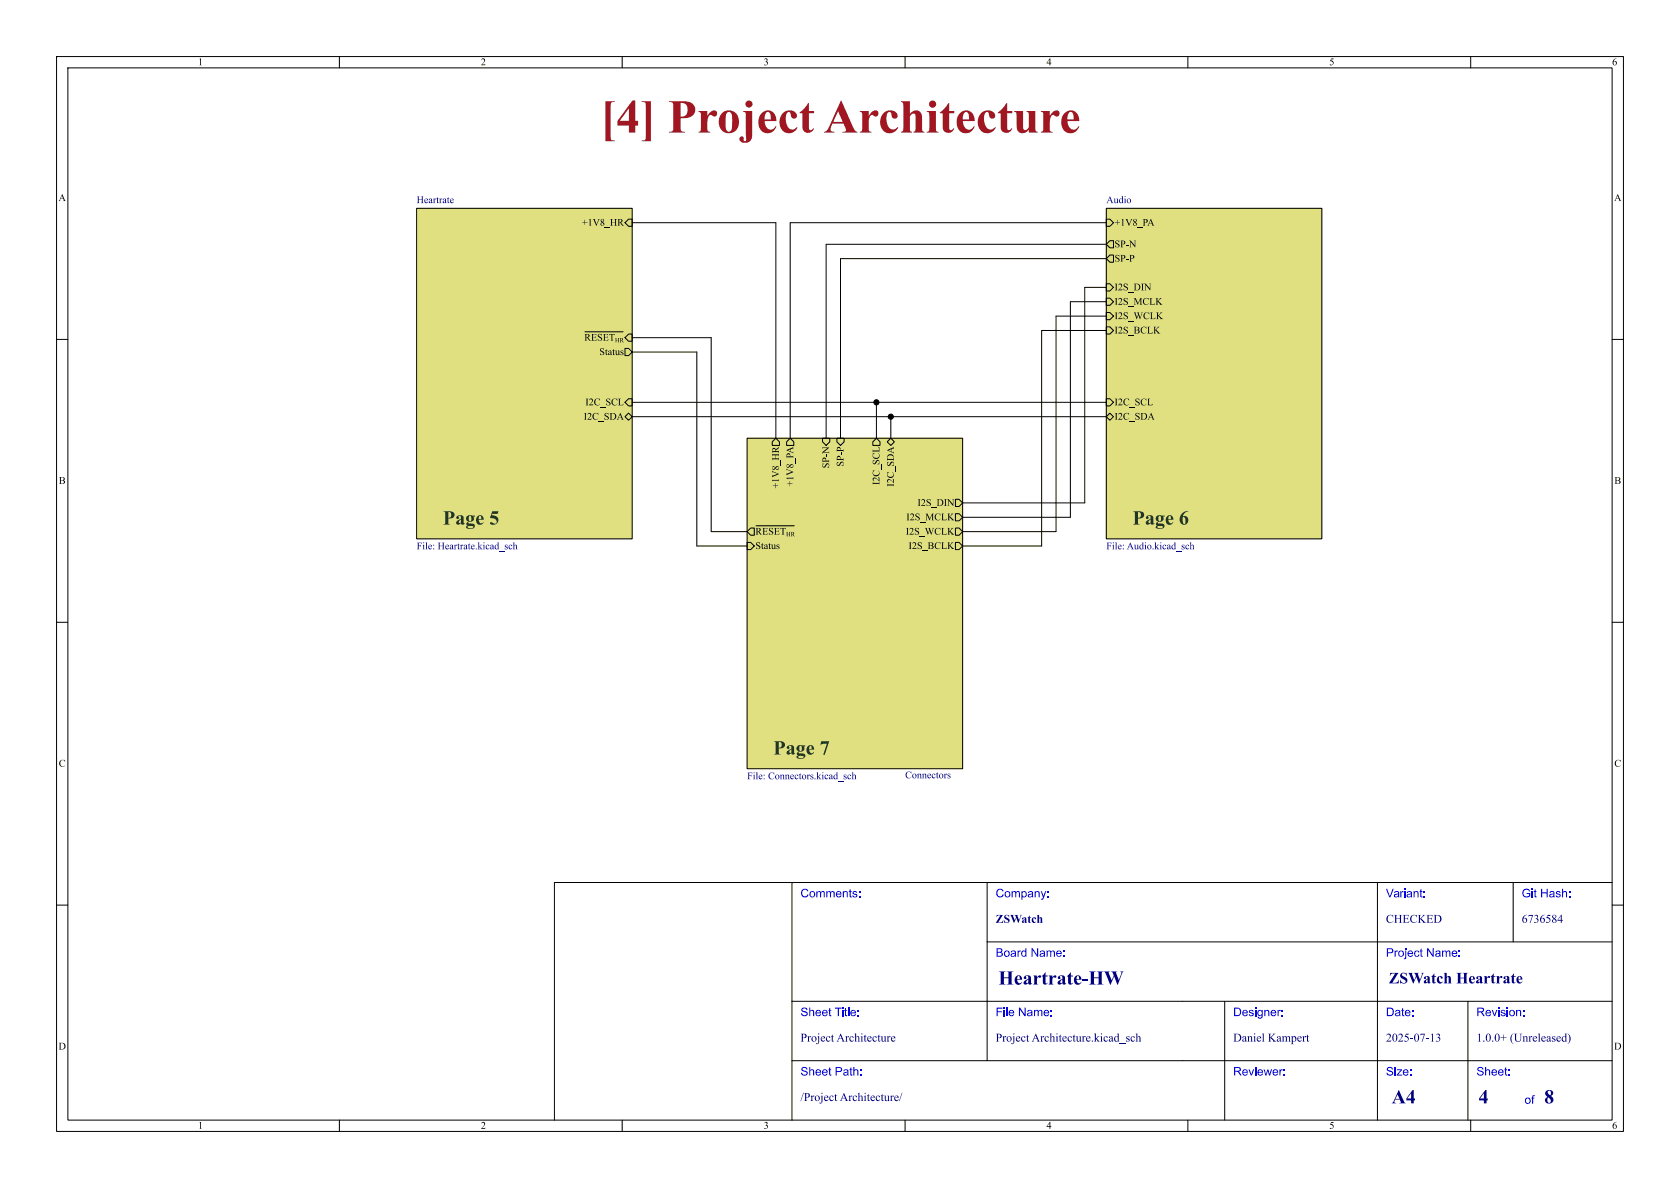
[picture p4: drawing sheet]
<svg xmlns="http://www.w3.org/2000/svg" width="297mm" height="210mm" viewBox="0 0 297 210" stroke-linecap="round" stroke-linejoin="round" font-family="sans-serif">
<g fill="none" stroke="#000" stroke-width=".18">
<path d="M10 10h277v190h-277zM12 12h273v186h-273zM60 10v2M110 10v2M160 10v2M210 10v2M260 10v2M73.7 36.8h38.1v58.5h-38.1zM110.5 39.4l.6-.7h.7v1.3h-.7zM103.4 58.7h6.8M10 60h2M110.5 73.7l.6-.7 .7 .7-.7 .6z"/>
<path d="M110.5 61.6h.6l.7 .6-.7 .7h-.6zM111.1 70.5h.7v1.3h-.7l-.6-.7zM285 60h2M10 110h2M285 110h2M140 156v42M174.5 156v31.5M243.5 156v42M267.5 156v10.5M285 156h-187v42M10 160h2M140 177h145"/>
<path d="M174.5 166.5h110.5M216.5 177v21M259.5 177v21M285 160h2M60 198v2M110 198v2M140 187.5h145M160 198v2M210 198v2M260 198v2"/>
</g>
<g fill="#e0e080" stroke="#e0e080" stroke-width=".18">
<path d="M73.7 36.8h38.1v58.5h-38.1z"/>
<path d="M195.6 36.8h38.1v58.5h-38.1z"/>
<path d="M132.1 77.5h38.1v58.4h-38.1z"/>
</g>
<g fill="#000084">
<path d="M75.2 96l.3-.1v1.1l.1 .1h-.4l.1-.1v-.8z"/>
<path d="M84.4 96l.3-.1v.8l.3-.3-.1-.1h.4l-.5 .3 .5 .5h-.4l-.2-.4v.3l.1 .1h-.4l.2-.2v-.9z"/>
<path d="M87.9 96l.2-.1v1.1h.2l-.3 .1v-.1l-.4 .1-.2-.3v-.1h.2l.1 .3h.3l-.1-.6h-.2l-.1 .3h-.2l.3-.4 .3 .1v-.4z"/>
<path d="M90.6 96l.3-.1v.6l.2-.2 .2 .1 .2 .7h-.4l.1-.2v-.4l-.1-.1-.2 .1v.5l.2 .1h-.4l.1-.1v-.8z"/>
<circle cx="74.9" cy="96" r=".09"/>
<circle cx="85.6" cy="96" r=".09"/>
</g>
<path d="M195.6 36.8h38.1v58.5h-38.1zM195.6 38.7h.6l.6 .7-.6 .6h-.6zM195.6 52.7h.6l.6 .6-.6 .7h-.6zM195.6 45.7l.6-.6h.6v1.3h-.6zM195.6 50.2h.6l.6 .6-.6 .6h-.6zM195.6 55.2h.6l.6 .7-.6 .6h-.6zM195.6 57.8h.6l.6 .6-.6 .7h-.6zM196.2 42.5h.6v1.3h-.6l-.6-.6zM195.6 70.5h.6l.6 .6-.6 .7h-.6zM195.6 73.7l.6-.7 .6 .7-.6 .6z" fill="none" stroke="#000" stroke-width=".18"/>
<g fill="#000084">
<path d="M197.1 96l.3-.1v1.1l.1 .1h-.4l.1-.1v-.8z"/>
<path d="M199.8 95.9l.6 1.2h-.4l.1-.1-.1-.3h-.5l-.1 .3 .2 .1h-.4l.3-.5h.5l-.2-.4-.3 .4z"/>
<path d="M201.8 96l.3-.1v1.1h.1l-.2 .1v-.1l-.4 .1-.2-.3v-.1h.2l.1 .3h.3l-.1-.6h-.2l-.1 .3h-.2l.2-.4 .4 .1v-.4z"/>
<path d="M204.1 96l.3-.1v.8l.2-.3v-.1h.3l-.4 .3 .5 .5h-.4l-.2-.4v.3l.1 .1h-.4l.1-.2v-.9z"/>
<path d="M207.5 96l.3-.1v1.1h.1l-.2 .1-.1-.1-.3 .1-.2-.3v-.1h.1l.2 .3h.2l-.1-.6h-.1l-.2 .3h-.1l.2-.4 .3 .1v-.4z"/>
<path d="M210.3 96l.3-.1v.6l.2-.2 .2 .1 .2 .7h-.4l.1-.2v-.4l-.1-.1-.2 .1v.5l.1 .1h-.4l.1-.1v-.8z"/>
<circle cx="196.8" cy="96" r=".09"/>
<circle cx="202.5" cy="96" r=".09"/>
<circle cx="205.2" cy="96" r=".09"/>
</g>
<g fill="none" stroke="#000" stroke-width=".18">
<path d="M132.1 77.5h38.1v58.4h-38.1zM137.2 77.5l.6 .6v.6h-1.3v-.6zM139.7 77.5l.6 .6v.6h-1.2v-.6zM145.4 77.5h1.3v.6l-.7 .6-.6-.6zM148 77.5h1.2v.6l-.6 .6-.6-.6zM154.9 77.5l.7 .6v.6h-1.3v-.6zM157.5 77.5l.6 .6-.6 .6-.7-.6zM132.1 95.9h.6l.6 .6-.6 .7h-.6zM132.7 93.3h.6v1.3h-.6l-.6-.6zM133.7 92.9h6.7M168.9 95.9h.6l.7 .6-.7 .7h-.6zM168.9 93.3h.6l.7 .7-.7 .6h-.6z"/>
<path d="M168.9 90.8h.6l.7 .6-.7 .7h-.6zM168.9 88.3h.6l.7 .6-.7 .6h-.6z"/>
</g>
<path d="M133.6 93.3l.8 .2 .1 .3-.3 .1 .5 .6h-.3l-.4-.5h-.1v.4l.2 .1h-.5l.1-.1v-1h.2v.5a.27 .27 0 0 0 .4-.2 .27 .27 0 0 0-.4-.3zM134.8 93.3h.9v.3l-.2-.2h-.4v.5l.4-.1 .1-.1v.4l-.1-.2h-.4v.5a.43 .43 0 0 0 .6-.2v.3h-.9l.1-.2v-.8zM136 93.4l.6-.1v.4a.25 .25 0 0 0-.2-.3 .25 .25 0 0 0-.3 .3l.1 .1a.41 .41 0 0 1 .5 .2 .41 .41 0 0 1-.2 .5h-.6l.1-.4a.28 .28 0 0 0 .2 .4 .28 .28 0 0 0 .3-.4h-.1a.43 .43 0 0 1-.4-.2 .43 .43 0 0 1 0-.5zM136.8 93.3h.9l.1 .3-.2-.2h-.4v.5l.3-.1 .1-.1v.4l-.1-.2h-.3v.5a.43 .43 0 0 0 .6-.2l-.1 .3h-.9l.2-.2v-.8zM138 93.3h.9v.3l-.1-.2h-.3v1l.2 .1h-.5l.1-.1v-1h-.2l-.2 .2zM139 94h.3l-.1 .4h.4l-.2-.4h.4l-.1 .2v.5l.1 .1h-.4l.2-.4h-.4l.1 .4h-.3l.1-.1v-.6zM139.8 94l.6 .1v.2l-.2 .1 .4 .4h-.2l-.3-.4-.1 .3 .1 .1h-.3l.1-.1v-.6h.1v.3a.21 .21 0 0 0 .3-.3 .2 .2 0 0 0-.4 0z" fill="#000"/>
<g fill="#000084">
<path d="M133.6 136.6l.3-.1v1.1l.1 .1h-.4l.1-.1v-.8z"/>
<path d="M144.3 136.6l.3-.1v.8l.3-.3-.1-.1h.4l-.4 .4 .4 .4h-.4l-.2-.4v.4h.1h-.4l.2-.1v-.9z"/>
<path d="M147.8 136.6l.2-.1v1.1l.2 .1-.3 .1v-.1h-.4l-.2-.2v-.2h.2l.1 .3h.3l-.1-.6h-.2l-.1 .3h-.2l.3-.3h.3v-.4z"/>
<path d="M150.5 136.6l.3-.1v.6l.2-.2 .2 .1 .2 .7h-.4l.2-.1-.1-.5-.1-.1-.2 .1v.6h.2h-.4l.1-.1v-.8z"/>
<circle cx="133.3" cy="136.6" r=".09"/>
<circle cx="145.5" cy="136.6" r=".09"/>
</g>
<g fill="none" stroke="#000" stroke-width=".18">
<path d="M111.8 39.4h25.4v38.1M195.6 39.4h-55.9v38.1M111.8 59.7h13.9v34.3h6.4M195.6 43.2h-49.6v34.3M195.6 50.8h-3.8v38.1h-21.6M195.6 55.9h-8.9v38.1h-16.5M195.6 53.3h-6.4v38.1h-19M195.6 58.4h-11.5v38.1h-13.9M195.6 45.7h-47v31.8M111.8 71.1h83.8M111.8 73.7h83.8M111.8 62.2h11.4v34.3h8.9"/>
<path d="M154.9 71.1v6.4M157.5 73.7v3.8"/>
</g>
<g fill="#000" stroke="#000" stroke-width=".18">
<circle cx="154.9" cy="71.1" r=".46"/>
<circle cx="157.5" cy="73.7" r=".46"/>
</g>
<text font-size="8.4" fill="#a21622" x="106.2" y="25.6">[4] ProjectArchitecture</text>
<g font-size="3.5" fill="#143c28">
<text x="78.3" y="93.2">Page5</text>
<text x="200.2" y="93.2">Page6</text>
<text x="136.7" y="133.8">Page7</text>
</g>
<g font-size="3.5" fill="#00007f">
<text x="176.5" y="174.9">Heartrate-HW</text>
<text x="246" y="195.9">A4</text>
<text x="261.4" y="196">4</text>
<text x="273" y="196">8</text>
</g>
<text font-size="2.8" fill="#00007f" x="245.5" y="174.6">ZSWatchHeartrate</text>
<g font-size="2.1" fill="#00f">
<text x="141.5" y="159.2">Comments:</text>
<text x="176" y="159.2">Company:</text>
<text x="245" y="159.2">Variant:</text>
<text x="269" y="159.2">Git Hash:</text>
<text x="176" y="169.7">Board Name:</text>
<text x="245" y="169.7">Project Name:</text>
<text x="141.5" y="180.2">Sheet Title:</text>
<text x="176" y="180.2">File Name:</text>
<text x="218" y="180.2">Designer:</text>
<text x="245" y="180.2">Date:</text>
<text x="261" y="180.2">Revision:</text>
<text x="141.5" y="190.7">Sheet Path:</text>
<text x="218" y="190.7">Reviewer:</text>
<text x="245" y="190.7">Size:</text>
<text x="261" y="190.7">Sheet:</text>
<text x="269.5" y="195.7">of</text>
</g>
<g font-size="2.1" fill="#00007f">
<text x="176" y="163.7">ZSWatch</text>
<text x="245" y="163.7">CHECKED</text>
<text x="269" y="163.7">6736584</text>
<text x="141.5" y="184.7">ProjectArchitecture</text>
<text x="176" y="184.7">ProjectArchitecture.kicad_sch</text>
<text x="218" y="184.7">DanielKampert</text>
<text x="245" y="184.7">2025-07-13</text>
<text x="261" y="184.7">1.0.0+(Unreleased)</text>
<text x="141.5" y="195.2">/ProjectArchitecture/</text>
</g>
<g font-size="1.8">
<text x="35" y="12">1</text>
<text x="85" y="12">2</text>
<text x="135" y="12">3</text>
<text x="185" y="12">4</text>
<text x="235" y="12">5</text>
<text x="285" y="12">6</text>
<text x="10.3" y="36">A</text>
<text x="102.9" y="40.4">+1V8_HR</text>
<text x="197" y="40.4">+1V8_PA</text>
<text x="285.3" y="36">A</text>
<text x="197" y="46.7">SP-P</text>
<text x="197" y="44.2">SP-N</text>
<text x="197" y="51.8">I2S_DIN</text>
<text x="197" y="54.3">I2S_MCLK</text>
<text x="197" y="56.9">I2S_WCLK</text>
<text x="197" y="59.4">I2S_BCLK</text>
<text x="103.3" y="60.7">~{RESET_{HR}}</text>
<text x="106" y="63.2">Status</text>
<text x="103.2" y="74.6">I2C_SDA</text>
<text x="103.5" y="72.1">I2C_SCL</text>
<text x="197" y="72.1">I2C_SCL</text>
<text x="197" y="74.6">I2C_SDA</text>
<text x="147" y="82.8" transform="rotate(-90 147 82.8)">SP-N</text>
<text x="149.6" y="82.5" transform="rotate(-90 149.6 82.5)">SP-P</text>
<text x="10.4" y="86">B</text>
<text x="138.1" y="86.3" transform="rotate(-90 138.1 86.3)">+1V8_HR</text>
<text x="140.7" y="86" transform="rotate(-90 140.7 86)">+1V8_PA</text>
<text x="155.9" y="85.7" transform="rotate(-90 155.9 85.7)">I2C_SCL</text>
<text x="158.5" y="86" transform="rotate(-90 158.5 86)">I2C_SDA</text>
<text x="162.2" y="89.9">I2S_DIN</text>
<text x="285.4" y="86">B</text>
<text x="160.1" y="95">I2S_WCLK</text>
<text x="160.2" y="92.4">I2S_MCLK</text>
<text x="133.5" y="97.5">Status</text>
<text x="160.6" y="97.5">I2S_BCLK</text>
<text x="10.4" y="136">C</text>
<text x="285.4" y="136">C</text>
<text x="10.3" y="186">D</text>
<text x="285.3" y="186">D</text>
<text x="35" y="200">1</text>
<text x="85" y="200">2</text>
<text x="135" y="200">3</text>
<text x="185" y="200">4</text>
<text x="235" y="200">5</text>
<text x="285" y="200">6</text>
</g>
<g font-size="1.8" fill="#000084">
<text x="73.7" y="36.1">Heartrate</text>
<text x="195.6" y="36.1">Audio</text>
<text x="73.7" y="97.8">File: Heartrate.kicad_sch</text>
<text x="195.6" y="97.8">File: Audio.kicad_sch</text>
<text x="160" y="137.8">Connectors</text>
<text x="132.1" y="138.4">File: Connectors.kicad_sch</text>
</g>
</svg>
